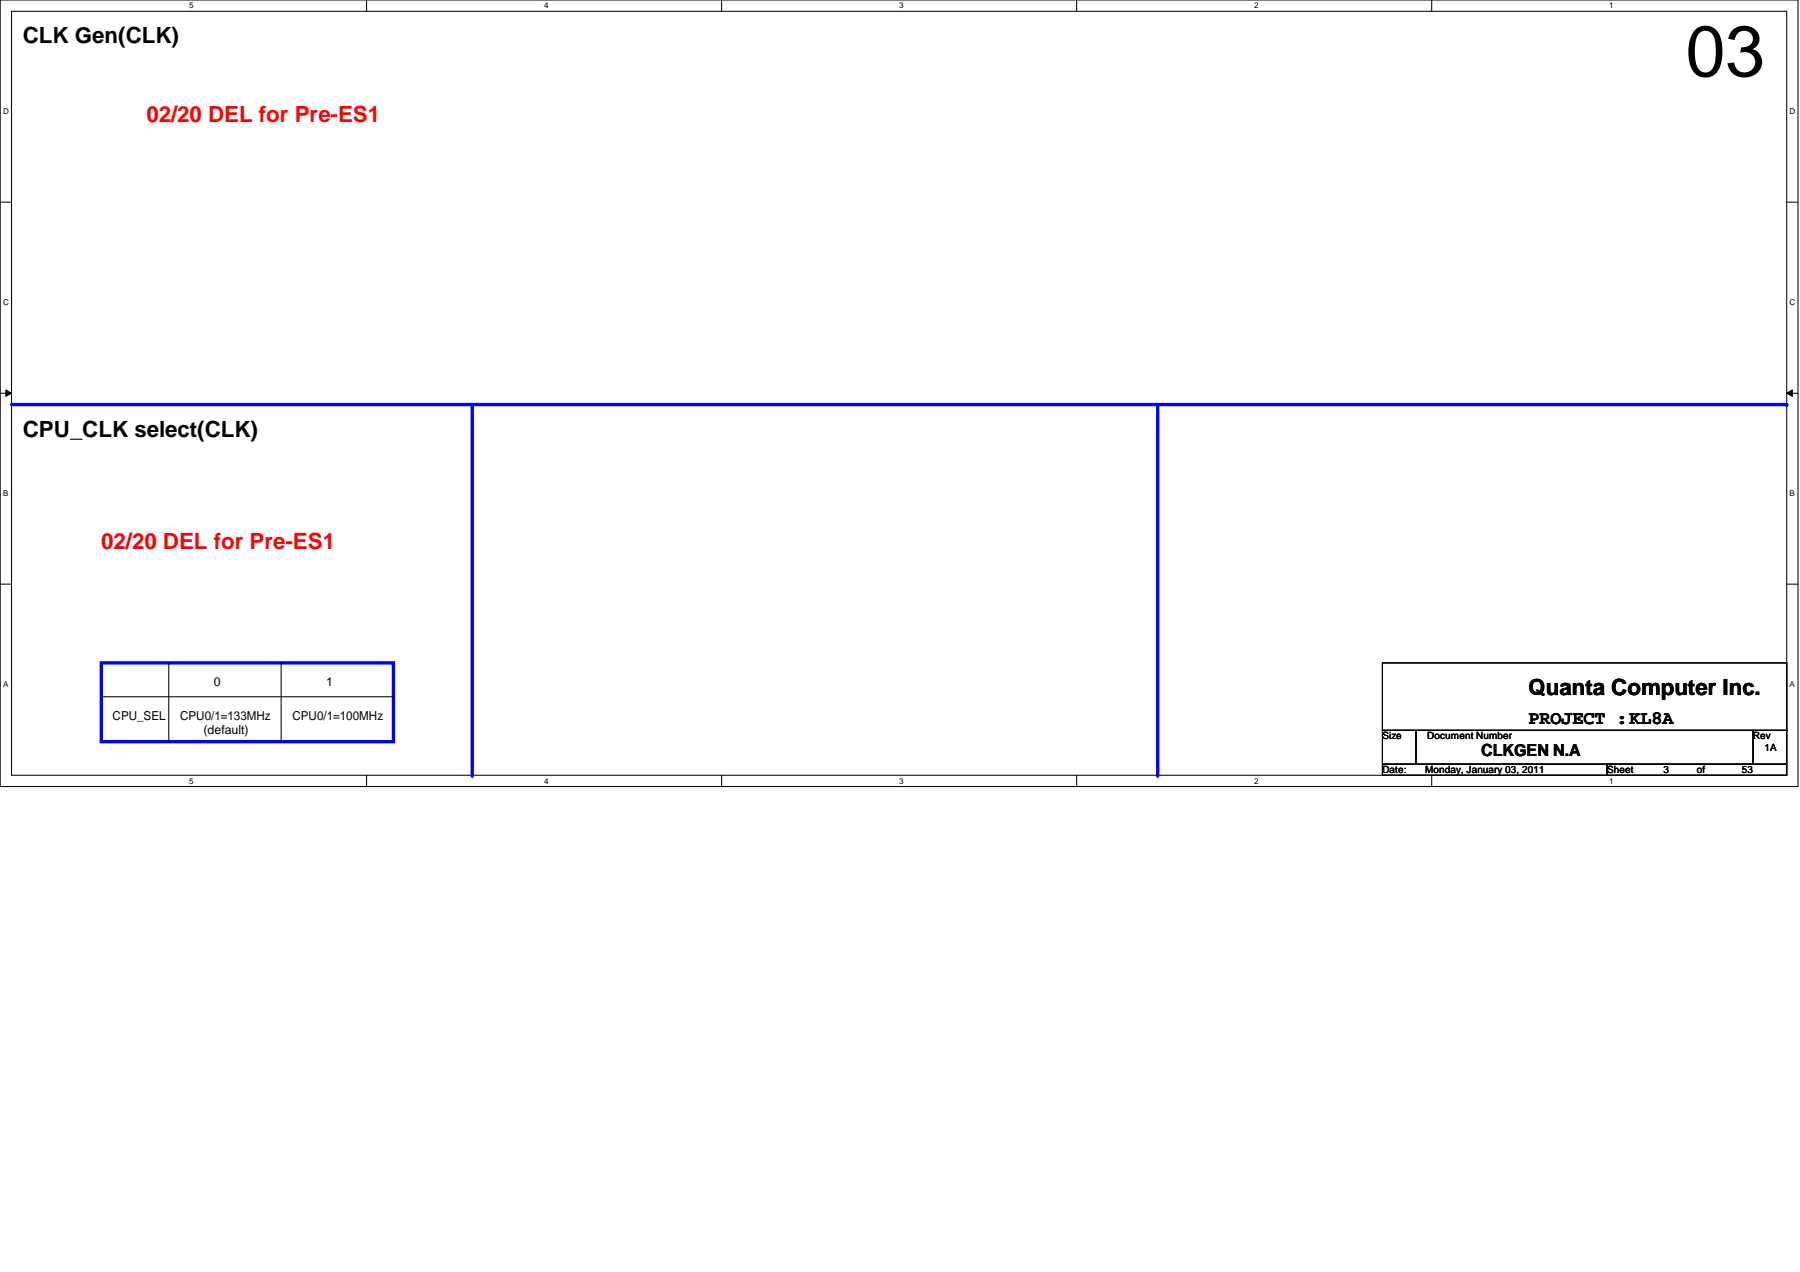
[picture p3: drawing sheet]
<svg xmlns="http://www.w3.org/2000/svg" width="297mm" height="210mm" viewBox="0 0 297 210" stroke-linecap="round" stroke-linejoin="round" font-family="sans-serif">
<path d="M0 0h296.7v129.8h-296.7zM1.9 1.9h292.9v126h-292.9z" fill="none" stroke="#000" stroke-width=".17"/>
<g fill="#fff">
<path d="M31.2 .2h.7v1.5h-.7z"/>
<path d="M31.2 128.1h.7v1.5h-.7z"/>
</g>
<path d="M60.5 0v1.9M60.5 127.9v1.9" fill="none" stroke="#000" stroke-width=".17"/>
<g fill="#fff">
<path d="M89.8 .2h.7v1.5h-.7z"/>
<path d="M89.8 128.1h.7v1.5h-.7z"/>
</g>
<path d="M119.1 0v1.9M119.1 127.9v1.9" fill="none" stroke="#000" stroke-width=".17"/>
<g fill="#fff">
<path d="M148.4 .2h.7v1.5h-.7z"/>
<path d="M148.4 128.1h.7v1.5h-.7z"/>
</g>
<path d="M177.7 0v1.9M177.7 127.9v1.9" fill="none" stroke="#000" stroke-width=".17"/>
<g fill="#fff">
<path d="M207 .2h.7v1.5h-.7z"/>
<path d="M207 128.1h.7v1.5h-.7z"/>
</g>
<path d="M236.3 0v1.9M236.3 127.9v1.9" fill="none" stroke="#000" stroke-width=".17"/>
<g fill="#fff">
<path d="M265.6 .2h.7v1.5h-.7z"/>
<path d="M265.6 128.1h.7v1.5h-.7z"/>
<path d="M.5 17.6h.9v1.5h-.9z"/>
<path d="M295.3 17.6h.9v1.5h-.9z"/>
<path d="M.5 49.1h.9v1.5h-.9z"/>
<path d="M295.3 49.1h.9v1.5h-.9z"/>
</g>
<path d="M0 33.4h1.9M294.8 33.4h1.9" fill="none" stroke="#000" stroke-width=".17"/>
<g fill="#fff">
<path d="M.5 80.6h.9v1.5h-.9z"/>
<path d="M295.3 80.6h.9v1.5h-.9z"/>
</g>
<path d="M0 64.9h1.9M1 64.3l.9 .6-.9 .5zM294.8 64.9l1-.6v1.1zM294.8 64.9h1.9" fill="none" stroke="#000" stroke-width=".17"/>
<path d="M1 64.3l.9 .6-.9 .5zM294.8 64.9l1-.6v1.1z" fill="#000"/>
<g fill="#fff">
<path d="M.5 112.1h.8v1.5h-.8z"/>
<path d="M295.3 112.1h.8v1.5h-.8z"/>
</g>
<g fill="none" stroke="#000" stroke-width=".17">
<path d="M0 96.4h1.9M294.8 96.4h1.9M16.7 115h48.2M27.9 109.4v13M46.4 109.4v13M64.9 115h.1M228.1 109.4h66.7v11.1h-66.7zM27.9 122.4h.1M46.4 122.4h.1M228.1 120.5h5.6v5.6h-5.6zM228.1 126.1h37.1v1.8h-37.1zM233.7 120.5h55.6v5.6h-55.6z"/>
<path d="M265.2 126.1h29.6v1.8h-29.6zM289.3 120.5h5.5v5.6h-5.5z"/>
</g>
<path d="M1.9 66.8h292.9M16.7 109.4h48.2v13h-48.2z" fill="none" stroke="#00f" stroke-width=".55"/>
<circle cx="294.8" cy="66.8" r=".28" fill="#00f"/>
<path d="M191 66.8v61.1" fill="none" stroke="#00f" stroke-width=".55"/>
<circle cx="191" cy="127.9" r=".28" fill="#00f"/>
<path d="M77.9 66.8v61.1" fill="none" stroke="#00f" stroke-width=".55"/>
<circle cx="77.9" cy="127.9" r=".28" fill="#00f"/>
<text font-size="11.9" x="278.2" y="12.6">03</text>
<g font-size="3.7">
<text x="3.8" y="7.2">CLK Gen(CLK)</text>
<text x="3.8" y="72.1">CPU_CLK select(CLK)</text>
<text x="252.2" y="114.7">Quanta Computer Inc.</text>
</g>
<g font-size="3.7" fill="#f00">
<text x="24.2" y="20.1">02/20 DEL for Pre-ES1</text>
<text x="16.7" y="90.6">02/20 DEL for Pre-ES1</text>
</g>
<text font-size="3.1" x="252.2" y="119.5">PROJECT :KL8A</text>
<text font-size="2.8" x="244.4" y="124.8">CLKGEN N.A</text>
<g font-size="2">
<text x="35.3" y="113.2">0</text>
<text x="53.8" y="113.2">1</text>
<text x="18.6" y="118.7">CPU_SEL</text>
<text x="29.7" y="118.7">CPU0/1=133MHz</text>
<text x="48.3" y="118.7">CPU0/1=100MHz</text>
<text x="33.6" y="121.2">(default)</text>
</g>
<g font-size="1.7">
<text x="228.1" y="122">Size</text>
<text x="235.5" y="122">Document Number</text>
<text x="289.3" y="122">Rev</text>
<text x="291.2" y="123.9">1A</text>
<text x="228.1" y="127.6">Date:</text>
<text x="235.2" y="127.6">Monday, January 03, 2011</text>
<text x="265.2" y="127.6">Sheet</text>
<text x="274.5" y="127.6">3</text>
<text x="280" y="127.6">of</text>
<text x="287.4" y="127.6">53</text>
</g>
<g font-size="1.3">
<text x="31.2" y="1.4">5</text>
<text x="89.8" y="1.4">4</text>
<text x="148.4" y="1.4">3</text>
<text x="207" y="1.4">2</text>
<text x="265.6" y="1.4">1</text>
<text x=".5" y="18.8">D</text>
<text x="295.3" y="18.8">D</text>
<text x=".5" y="50.3">C</text>
<text x="295.3" y="50.3">C</text>
<text x=".5" y="81.8">B</text>
<text x="295.3" y="81.8">B</text>
<text x=".5" y="113.3">A</text>
<text x="295.3" y="113.3">A</text>
<text x="31.2" y="129.3">5</text>
<text x="89.8" y="129.3">4</text>
<text x="148.4" y="129.3">3</text>
<text x="207" y="129.3">2</text>
<text x="265.6" y="129.3">1</text>
</g>
</svg>
